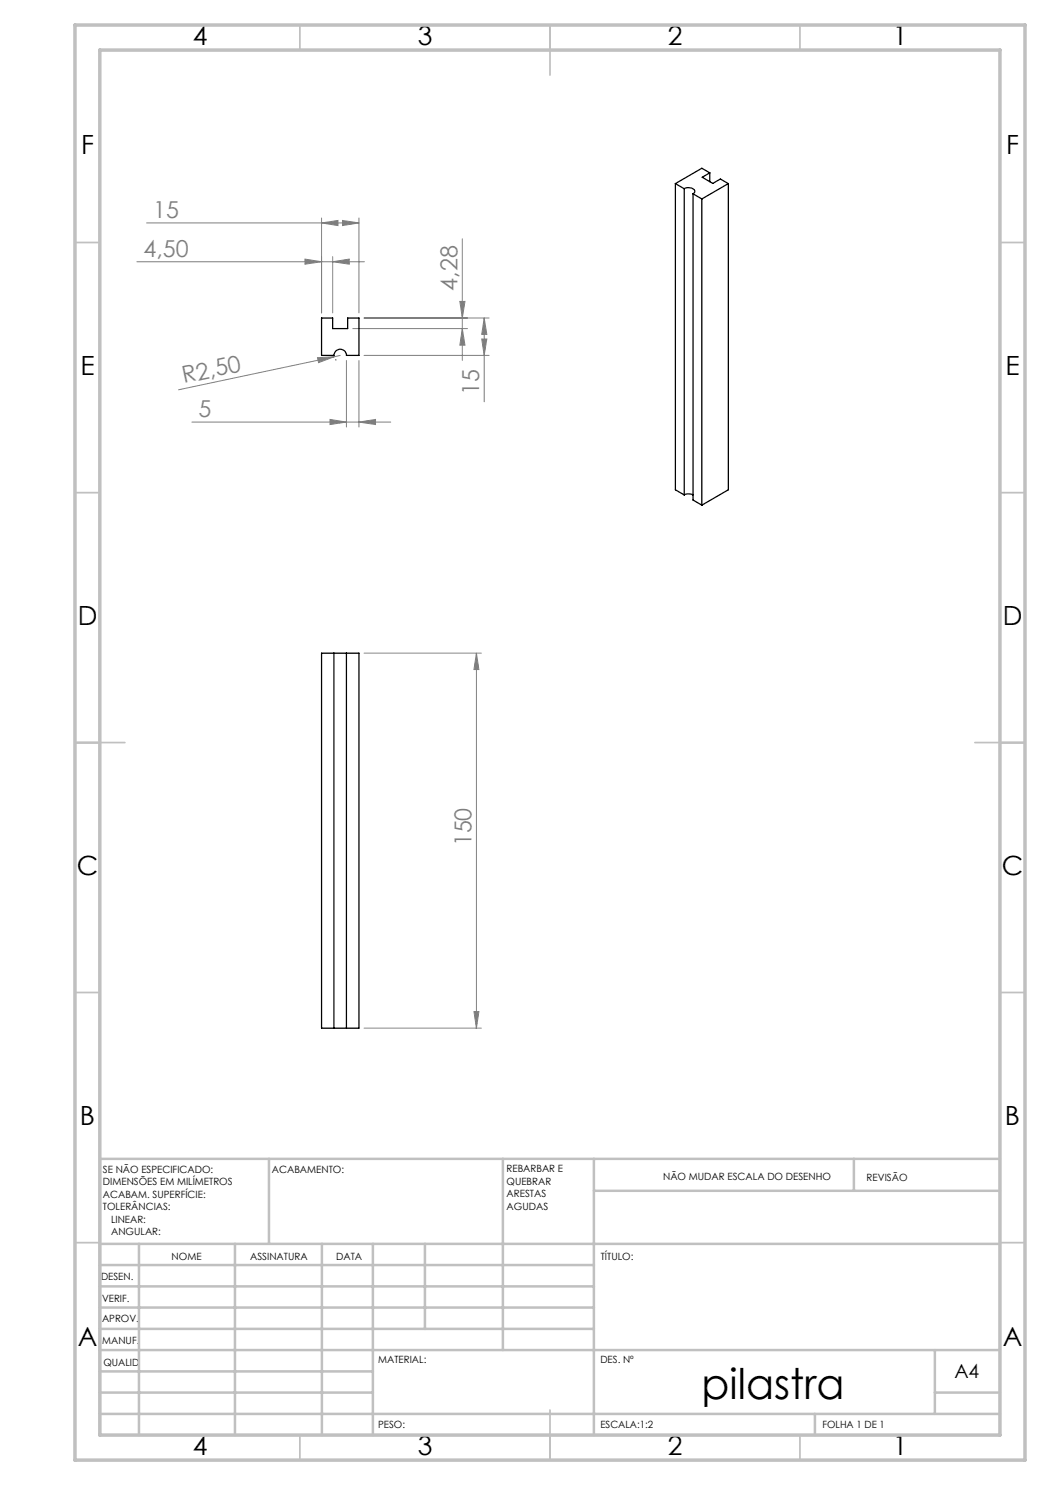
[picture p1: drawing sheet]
<svg xmlns="http://www.w3.org/2000/svg" width="210mm" height="297mm" viewBox="0 0 210 297" stroke-linecap="round" stroke-linejoin="round" font-family="sans-serif">
<g fill="none" stroke="#808080" stroke-width=".2">
<path d="M27.4 52.3h45.5M29.3 44.6h42.5M61 51.8l3.3 .5-3.3 .5zM64.3 44.6l3.3-.5v1zM64.3 43.6v19M66.5 52.3l3.4-.5v1zM66.5 51.3v11.3M68.5 44.1l3.3 .5-3.3 .5zM71.8 43.6v19M92.5 47.8v24.3M63.5 71.5l3.3-.1-3.1 1.1zM66.8 71.4l-31.1 6.6"/>
<path d="M67.1 71.9l.1 .2M68.1 71.1l-1.3 .3M69.3 72.1v13.3M70.6 65.7h22.9M71.8 72.1v13.3M72.8 63.6h25M72.8 71.1h25M92 60.3h1l-.5 3.3zM92.5 65.7l.5 3.3h-1zM96.3 67.8h1.1l-.6 3.3zM96.8 63.6v16.8M96.8 63.6l.6 3.3h-1.1z"/>
<path d="M38.4 84.4h39.7M66 83.9l3.3 .5-3.3 .5zM71.8 84.4l3.3-.5v1zM72.8 130.6h23.5M95.3 130.6v75M95.3 130.6l.5 3.3h-1zM72.8 205.6h23.5M94.8 202.3h1l-.5 3.3z"/>
</g>
<g fill="none" stroke="#c0c0c0" stroke-width=".35">
<path d="M60 5v5M110 5v10M160 5v5M15 48.5h5M200 48.5h5M15 98.5h5M200 98.5h5M15 148.5h10M195 148.5h10M15 198.5h5M200 198.5h5M15 248.5h5"/>
<path d="M200 248.5h5M60 287v5M110 282v10M160 287v5"/>
</g>
<g fill="none" stroke="#c0c0c0" stroke-width=".5">
<path d="M53.8 231.8v17M100.6 231.8v38.2M118.8 231.8v55.2M118.8 238.2h81.2M170.8 231.8v6.4M200 231.8h-180v55.2M20 248.8h180M20 257.3h98.8M20 253h98.8M27.8 248.8v38.2M47 248.8v38.2M64.4 248.8v38.2"/>
<path d="M74.6 248.8v38.2M85 248.8v17M20 265.8h98.8M20 261.5h98.8M20 278.5h54.6M20 274.3h54.6M20 270h180M187 278.5h13M187 270v12.8M20 282.8h180M163 282.8v4.2"/>
</g>
<path d="M15 5h190v287h-190zM20 10h180v277h-180z" fill="none" stroke="#c0c0c0" stroke-width=".7"/>
<g fill="#808080">
<path d="M63.5 71.5l3.3-.1-3.1 1.1z"/>
<path d="M71.8 84.4l3.3-.5v1zM66 83.9l3.3 .5-3.3 .5z"/>
<path d="M64.3 44.6l3.3-.5v1zM68.5 44.1l3.3 .5-3.3 .5zM61 51.8l3.3 .5-3.3 .5zM66.5 52.3l3.4-.5v1z"/>
<path d="M95.3 130.6l.5 3.3h-1zM94.8 202.3h1l-.5 3.3zM96.8 63.6l.6 3.3h-1.1zM96.3 67.8h1.1l-.6 3.3zM92 60.3h1l-.5 3.3zM92.5 65.7l.5 3.3h-1z"/>
</g>
<g fill="none" stroke="#000" stroke-width=".25">
<path d="M135.1 36.7l1.7 1M135.1 36.7v61.3l1.7 1M136.8 37.7a1.59 1.59 0 0 1 2.2 .5l-.1 .3-.3 .3M136.8 37.7v61.3M138.6 38.8l1.8 1M138.6 38.8v61.2l1.8 1M140.4 39.8v61.2M142 34.6l-1.6-.9-5.3 3M142 34.6l-1.6 .9 2.2 1.2 1.5-.9 1.6 .9M142 34.6v1.7M145.7 36.7l-5.3 3.1M145.7 36.7v61.3l-5.3 3"/>
<path d="M64.3 63.6h2.2v2.1h3v-2.1h2.3v7.5h-2.5a1.25 1.25 0 0 0-1.3-1.3 1.25 1.25 0 0 0-1.2 1.3h-2.5zM136.8 99a1.93 1.93 0 0 1 1.8 0M66.8 130.6h2.5M66.8 130.6h-2.5v75h2.5M66.8 130.6v75M69.3 130.6h2.5v75h-2.5M69.3 130.6v75M66.8 205.6h2.5"/>
</g>
<text font-size="8.5" x="140.3" y="279.7">pilastra</text>
<g font-size="5.3">
<text x="38.5" y="9">4</text>
<text x="83.5" y="9">3</text>
<text x="133.6" y="9">2</text>
<text x="178.6" y="9">1</text>
<text x="16.2" y="30.8">F</text>
<text x="201.2" y="30.8">F</text>
<text x="16.1" y="75">E</text>
<text x="201.1" y="75">E</text>
<text x="15.5" y="125">D</text>
<text x="200.5" y="125">D</text>
<text x="15.4" y="175">C</text>
<text x="200.4" y="175">C</text>
<text x="16" y="225">B</text>
<text x="201" y="225">B</text>
<text x="15.5" y="269.3">A</text>
<text x="200.5" y="269.3">A</text>
<text x="38.5" y="291">4</text>
<text x="83.5" y="291">3</text>
<text x="133.6" y="291">2</text>
<text x="178.6" y="291">1</text>
</g>
<g font-size="4.7" fill="#808080">
<text x="30.6" y="43.6">15</text>
<text x="28.7" y="51.3">4,50</text>
<text x="91.5" y="58.1" transform="rotate(-90 91.5 58.1)">4,28</text>
<text x="36.8" y="76.7" transform="rotate(-12 36.8 76.7)">R2,50</text>
<text x="39.7" y="83.4">5</text>
<text x="95.8" y="79" transform="rotate(-90 95.8 79)">15</text>
<text x="94.3" y="169.3" transform="rotate(-90 94.3 169.3)">150</text>
</g>
<text font-size="3.9" x="190.9" y="275.5">A4</text>
<g font-size="2">
<text x="20.6" y="234.6">SE NÃO ESPECIFICADO:</text>
<text x="20.6" y="237.1">DIMENSÕES EM MILÍMETROS</text>
<text x="20.6" y="239.6">ACABAM. SUPERFÍCIE:</text>
<text x="54.4" y="234.6">ACABAMENTO:</text>
<text x="101.3" y="234.5">REBARBAR E</text>
<text x="101.3" y="237">QUEBRAR</text>
<text x="101.3" y="239.5">ARESTAS</text>
<text x="132.6" y="236">NÃO MUDAR ESCALA DO DESENHO</text>
<text x="173.3" y="236.2">REVISÃO</text>
<text x="20.6" y="242.1">TOLERÂNCIAS:</text>
<text x="22.2" y="244.6">LINEAR:</text>
<text x="101.3" y="242">AGUDAS</text>
<text x="22.2" y="247.1">ANGULAR:</text>
<text x="34.3" y="252">NOME</text>
<text x="50" y="251.9">ASSINATURA</text>
<text x="67.2" y="251.9">DATA</text>
<text x="120.2" y="251.9">TÍTULO:</text>
<text x="20.2" y="256.1">DESEN.</text>
<text x="20.4" y="260.3">VERIF.</text>
<text x="20.4" y="264.4">APROV.</text>
<text x="20.5" y="268.8">MANUF.</text>
<text x="20.7" y="273.1">QUALID</text>
<text x="75.7" y="272.5">MATERIAL:</text>
<text x="120.1" y="272.5">DES. Nº</text>
<text x="75.6" y="285.5">PESO:</text>
<text x="120.1" y="285.6">ESCALA:1:2</text>
<text x="164.5" y="285.6">FOLHA 1 DE 1</text>
</g>
</svg>
